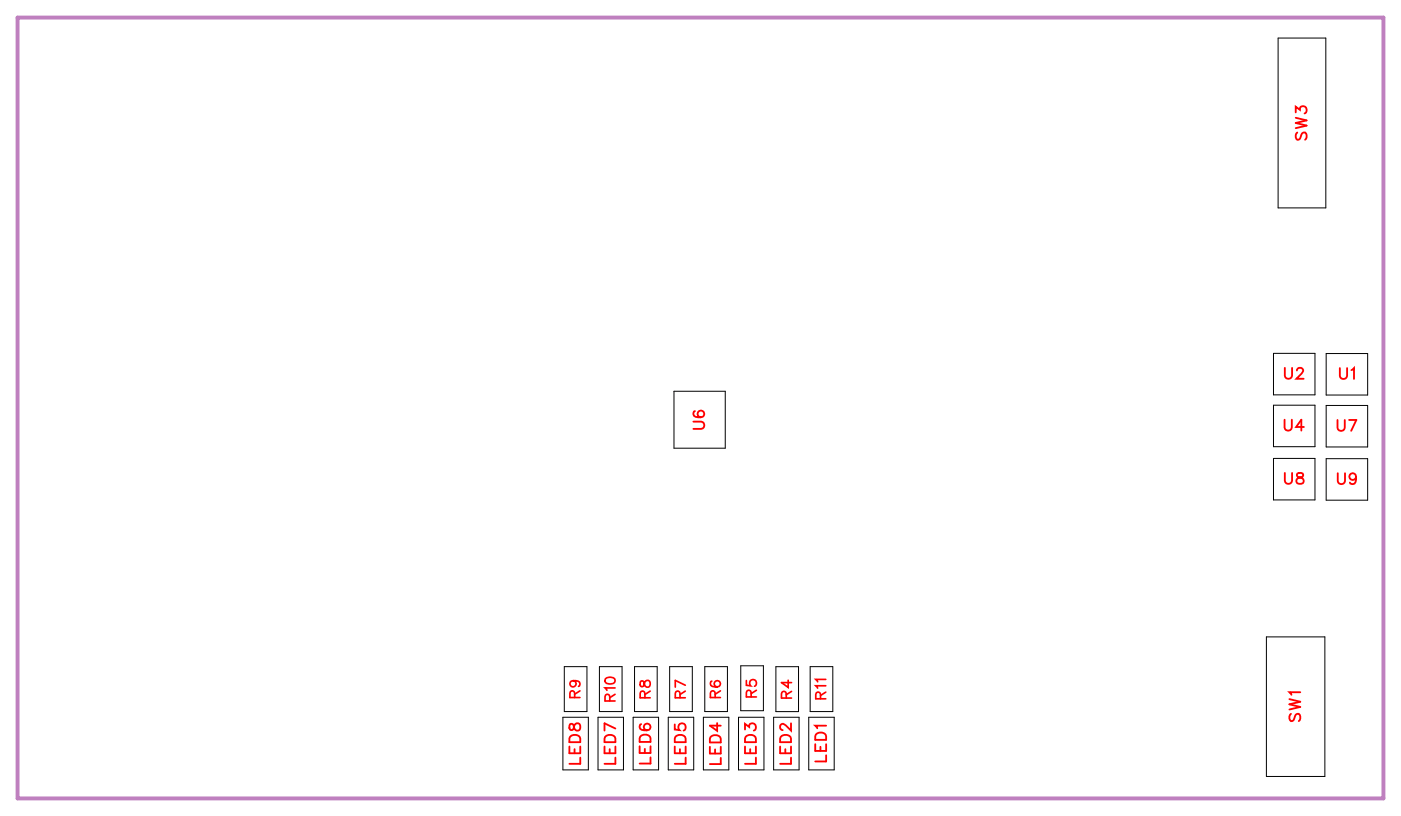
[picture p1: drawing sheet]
<svg xmlns="http://www.w3.org/2000/svg" width="91mm" height="53mm" viewBox="0 0 91 53" stroke-linecap="round" stroke-linejoin="round" font-family="sans-serif">
<path d="M1.1 1.1h88.9v50.8h-88.9z" fill="none" stroke="#bf80bf" stroke-width=".25"/>
<g fill="none" stroke="#000" stroke-width=".07">
<path d="M83.2 2.5h3.1v11h-3.1zM43.9 25.5h3.3v3.7h-3.3zM82.9 23h2.7v2.7h-2.7zM82.9 26.4h2.7v2.7h-2.7zM82.9 29.8h2.7v2.7h-2.7zM86.3 23h2.7v2.7h-2.7zM86.3 26.4h2.7v2.7h-2.7zM86.3 29.8h2.7v2.7h-2.7zM36.6 46.7h1.7v3.4h-1.7zM36.7 43.4h1.5v2.9h-1.5zM38.9 46.7h1.7v3.4h-1.7zM39 43.4h1.5v2.9h-1.5z"/>
<path d="M41.2 46.7h1.7v3.4h-1.7zM41.3 43.4h1.5v2.9h-1.5zM43.5 46.7h1.7v3.4h-1.7zM43.6 43.4h1.5v2.9h-1.5zM45.8 46.7h1.6v3.4h-1.6zM45.9 43.4h1.4v2.9h-1.4zM48.1 46.7h1.6v3.4h-1.6zM48.2 43.3h1.5v2.9h-1.5zM50.4 46.7h1.6v3.4h-1.6zM50.5 43.4h1.5v2.9h-1.5zM52.6 46.7h1.7v3.4h-1.7zM52.7 43.4h1.5v2.9h-1.5z"/>
<path d="M82.4 41.4h3.8v9.1h-3.8z"/>
</g>
<g fill="none" stroke="#f00" stroke-width=".12">
<path d="M84.3 7.3v-.4l.3 .2a.24 .24 0 0 1 .4-.1 .24 .24 0 0 1-.1 .4M84.3 7.7l.7 .1-.7 .2 .7 .2-.7 .1M84.4 8.6l-.1 .2 .1 .3 .2-.1 .2-.3 .1-.1 .1 .2-.1 .3M45.1 27.4h.5l.2 .2-.1 .3h-.6M45.2 26.7v.1a.35 .35 0 0 0 .2 .4 .35 .35 0 0 0 .4-.3 .22 .22 0 0 0-.2-.2 .22 .22 0 0 0-.2 .2 .22 .22 0 0 0 .2 .2M83.6 27.3v.5l.2 .2 .2-.1 .1-.6M83.6 23.9v.5l.2 .2 .3-.1v-.6M83.6 30.8v.5l.2 .2 .3-.1v-.6M84.4 24.1l.1-.2h.2l.1 .2-.1 .2-.3 .3h.5M84.4 30.8v.2l.3 .1 .2 .1a.24 .24 0 0 1-.3 .3 .24 .24 0 0 1-.2-.3l.4-.3v-.1zM84.9 27.8h-.5l.3-.5v.7M87.1 27.3v.5l.2 .2 .2-.1v-.6"/>
<path d="M87.1 30.8v.5l.2 .2 .2-.1v-.6M87.2 23.9v.6l.2 .2 .2-.1 .1-.7M87.8 27.3h.5l-.4 .7M88 24.1l.1-.2v.8M88.3 31a.22 .22 0 0 1-.3 .2 .22 .22 0 0 1-.1-.3 .22 .22 0 0 1 .3 0l.1 .1a.34 .34 0 0 1-.3 .5l-.1-.1M37.1 48.6v.4h.7v-.4M37.1 47.9a.39 .39 0 0 1 .7 .1v.3h-.7zM37.1 47.1v.4h.1l.3-.4a.24 .24 0 0 1 .3 .2 .24 .24 0 0 1-.3 .2l-.1-.1-.1-.3zM37.4 48.7v.3M37.8 49.3v.4h-.7M39.3 48.6v.4h.8v-.4M39.4 47.9a.39 .39 0 0 1 .7 .1v.3h-.8z"/>
<path d="M39.7 48.7v.3M40.1 49.3v.4h-.8M40.1 47.4l-.8-.3v.4M41.6 48.5v.5h.7v-.5M41.7 47.9l.2-.1 .3 .1 .1 .4h-.7zM41.7 47.1a.35 .35 0 0 0 .2 .5 .35 .35 0 0 0 .4-.3 .22 .22 0 0 0-.2-.2 .22 .22 0 0 0-.2 .2 .22 .22 0 0 0 .2 .2M42 48.7v.3M42.3 49.3v.4h-.7M43.9 47.1v.4h.3a.25 .25 0 0 1 0-.4 .25 .25 0 0 1 .4 .1 .25 .25 0 0 1-.1 .3M43.9 48.6v.4h.7v-.4M44 47.9a.39 .39 0 0 1 .6 .1v.3h-.7zM44.3 48.7v.3"/>
<path d="M44.6 49.3v.4h-.7M46.2 48.6v.4h.7v-.4M46.2 48a.39 .39 0 0 1 .7 .1v.2h-.7zM46.5 48.8v.2M46.7 47v.5l-.5-.3h.7M46.9 49.3v.4h-.7M48.5 47.5v-.4l.3 .2a.24 .24 0 0 1 .3-.2 .24 .24 0 0 1 0 .4M48.5 48.6v.4h.7v-.4M48.5 47.9a.39 .39 0 0 1 .7 .1v.3h-.7zM48.8 48.7v.3M49.2 49.3v.4h-.7M50.8 48.6v.4h.7v-.4"/>
<path d="M50.8 47.9a.39 .39 0 0 1 .7 .1v.3h-.7zM51.1 48.7v.3M51.5 47.1v.4l-.4-.3-.2-.1-.1 .1v.2l.1 .1M51.5 49.3v.4h-.7M53.1 48.4v.5h.7v-.5M53.1 47.8a.39 .39 0 0 1 .7 .1v.2h-.7zM53.4 48.6v.3M53.8 47.2h-.7l.1 .2M53.8 49.1v.4h-.7M83.9 45.5l.7 .2-.7 .1 .7 .2-.7 .2M84 46.4l-.1 .2 .1 .3 .2-.1 .2-.3 .1-.1 .1 .2-.1 .3M84.6 45h-.7l.2 .2"/>
</g>
<g fill="none" stroke="#f00" stroke-width=".11">
<path d="M37.3 44.3a.2 .2 0 0 1 .2 .3 .2 .2 0 0 1-.3 0 .2 .2 0 0 1 0-.3h.1a.31 .31 0 0 1 .4 .2v.2M37.4 45.4v-.4h-.2l-.1 .4h.6M37.7 44.9l-.3 .3M39.4 44.2a.32 .32 0 0 1 .4-.2 .32 .32 0 0 1 .2 .4 .32 .32 0 0 1-.4 .1 .32 .32 0 0 1-.2-.3zM39.7 45.6v-.4h-.3v.4h.6M40 44.8h-.6l.1 .1M40 45.2l-.3 .2M41.7 44.3v.3l.1 .1 .3-.4a.22 .22 0 0 1 .2 .2 .22 .22 0 0 1-.2 .2l-.2-.4zM42 45.4l-.1-.4h-.2v.4h.6M42.3 45l-.3 .2M44.3 45.4l-.1-.4h-.2v.4h.6M44.6 45l-.3 .2"/>
<path d="M44.6 44.6l-.6-.3v.4M46.3 44.3a.32 .32 0 0 0 .2 .4 .32 .32 0 0 0 .4-.2 .2 .2 0 0 0-.2-.2 .2 .2 0 0 0-.2 .2 .2 .2 0 0 0 .2 .2M46.5 45.4v-.4h-.2l-.1 .4h.7M46.9 44.9l-.4 .3M48.6 44.3v.3h.3a.23 .23 0 0 1 0-.3 .23 .23 0 0 1 .3 0 .23 .23 0 0 1-.1 .3M48.9 45.3v-.3l-.3-.1v.4h.6M49.2 44.9l-.3 .2M51.2 45.4l-.1-.4h-.2v.4h.6M51.3 44.3v.4l-.4-.3h.6M51.5 45l-.3 .2M53.4 45.5v-.4h-.2l-.1 .4h.6M53.7 44.6h-.6l.1 .2"/>
<path d="M53.7 44.2h-.6l.1 .2M53.7 45l-.3 .2"/>
</g>
<g font-size="1.2" fill="#fff">
<text x="85.3" y="9.2" transform="rotate(-90 85.3 9.2)">SW3</text>
<text x="46.1" y="28" transform="rotate(-90 46.1 28)">U6</text>
<text x="83.5" y="28.3">U4</text>
<text x="83.6" y="24.9">U2</text>
<text x="87" y="28.3">U7</text>
<text x="87.1" y="24.9">U1</text>
<text x="83.6" y="31.8">U8</text>
<text x="87" y="31.8">U9</text>
<text x="84.9" y="47" transform="rotate(-90 84.9 47)">SW1</text>
<text x="38.1" y="49.8" transform="rotate(-90 38.1 49.8)">LED8</text>
<text x="40.4" y="49.8" transform="rotate(-90 40.4 49.8)">LED7</text>
<text x="42.6" y="49.7" transform="rotate(-90 42.6 49.7)">LED6</text>
<text x="44.9" y="49.8" transform="rotate(-90 44.9 49.8)">LED5</text>
<text x="47.2" y="49.8" transform="rotate(-90 47.2 49.8)">LED4</text>
<text x="49.5" y="49.8" transform="rotate(-90 49.5 49.8)">LED3</text>
<text x="51.8" y="49.8" transform="rotate(-90 51.8 49.8)">LED2</text>
<text x="54.1" y="49.6" transform="rotate(-90 54.1 49.6)">LED1</text>
</g>
<g font-size="1.1" fill="#fff">
<text x="38" y="45.4" transform="rotate(-90 38 45.4)">R9</text>
<text x="40.3" y="45.7" transform="rotate(-90 40.3 45.7)">R10</text>
<text x="42.6" y="45.5" transform="rotate(-90 42.6 45.5)">R8</text>
<text x="44.9" y="45.5" transform="rotate(-90 44.9 45.5)">R7</text>
<text x="47.2" y="45.4" transform="rotate(-90 47.2 45.4)">R6</text>
<text x="49.5" y="45.4" transform="rotate(-90 49.5 45.4)">R5</text>
<text x="51.8" y="45.5" transform="rotate(-90 51.8 45.5)">R4</text>
<text x="54" y="45.5" transform="rotate(-90 54 45.5)">R11</text>
</g>
</svg>
